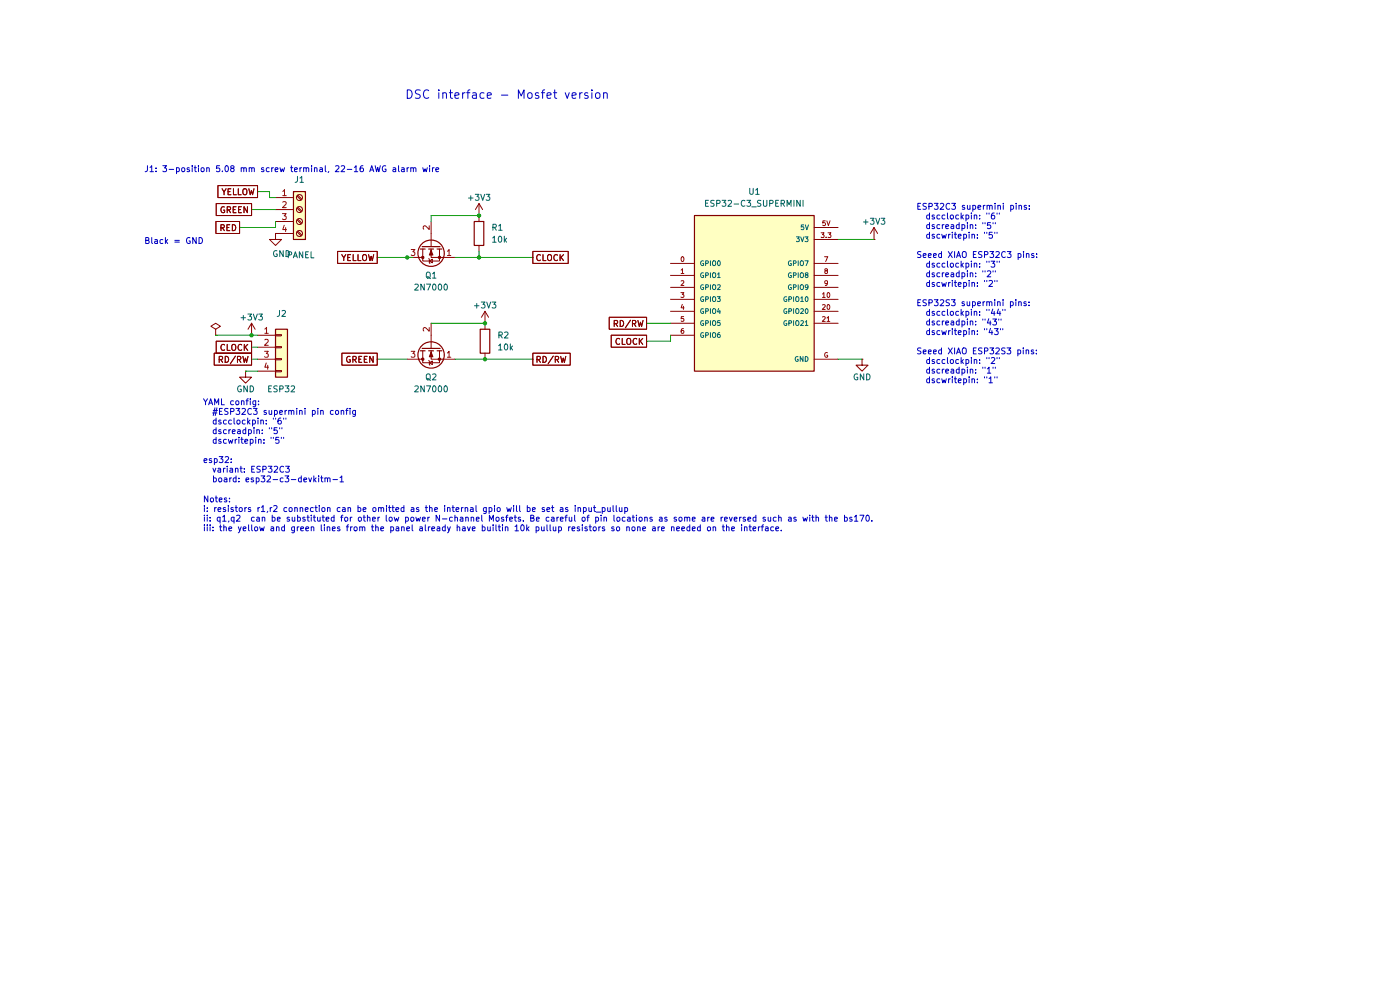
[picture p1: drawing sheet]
(kicad_sch
 (version 20260306)
 (generator "eeschema")
 (generator_version "10.0")
 (paper "A4")
 (title_block
  (title "ECP interface (BJT)")
  (rev "1"))
 (lib_symbols
  (symbol "Connector:Screw_Terminal_01x04"
   (pin_names
    (offset 1.016) (hide yes)) (exclude_from_sim no) (in_bom yes) (on_board yes)
   (in_pos_files yes)
   (duplicate_pin_numbers_are_jumpers no)
   (property "Reference" "J" (at 0 5.08 0) (show_name no) (do_not_autoplace no) (effects (font (size 1.27 1.27))))
   (property "Value" "Screw_Terminal_01x04" (at 0 -7.62 0) (show_name no) (do_not_autoplace no) (effects (font (size 1.27 1.27))))
   (property "Footprint" "" (at 0 0 0) (show_name no) (do_not_autoplace no) (hide yes) (effects (font (size 1.27 1.27))))
   (property "Datasheet" "" (at 0 0 0) (show_name no) (do_not_autoplace no) (hide yes) (effects (font (size 1.27 1.27))))
   (property "Description" "Generic screw terminal, single row, 01x04, script generated (kicad-library-utils/schlib/autogen/connector/)" (at 0 0 0) (show_name no) (do_not_autoplace no) (hide yes) (effects (font (size 1.27 1.27))))
   (symbol "Screw_Terminal_01x04_1_1"
    (rectangle (start -1.27 3.81) (end 1.27 -6.35) (stroke (width 0.254) (type default)) (fill (type background)))
    (polyline (pts (xy -0.5334 2.8702) (xy 0.3302 2.032)) (stroke (width 0.1524) (type default)) (fill (type none)))
    (polyline (pts (xy -0.5334 0.3302) (xy 0.3302 -0.508)) (stroke (width 0.1524) (type default)) (fill (type none)))
    (polyline (pts (xy -0.5334 -2.2098) (xy 0.3302 -3.048)) (stroke (width 0.1524) (type default)) (fill (type none)))
    (polyline (pts (xy -0.5334 -4.7498) (xy 0.3302 -5.588)) (stroke (width 0.1524) (type default)) (fill (type none)))
    (polyline (pts (xy -0.3556 3.048) (xy 0.508 2.2098)) (stroke (width 0.1524) (type default)) (fill (type none)))
    (polyline (pts (xy -0.3556 0.508) (xy 0.508 -0.3302)) (stroke (width 0.1524) (type default)) (fill (type none)))
    (polyline (pts (xy -0.3556 -2.032) (xy 0.508 -2.8702)) (stroke (width 0.1524) (type default)) (fill (type none)))
    (polyline (pts (xy -0.3556 -4.572) (xy 0.508 -5.4102)) (stroke (width 0.1524) (type default)) (fill (type none)))
    (circle (center 0 2.54) (radius 0.635) (stroke (width 0.1524) (type default)) (fill (type none)))
    (circle (center 0 0) (radius 0.635) (stroke (width 0.1524) (type default)) (fill (type none)))
    (circle (center 0 -2.54) (radius 0.635) (stroke (width 0.1524) (type default)) (fill (type none)))
    (circle (center 0 -5.08) (radius 0.635) (stroke (width 0.1524) (type default)) (fill (type none)))
    (pin passive line (at -5.08 2.54 0) (length 3.81) (name "Pin_1" (effects (font (size 1.27 1.27)))) (number "1" (effects (font (size 1.27 1.27)))))
    (pin passive line (at -5.08 0 0) (length 3.81) (name "Pin_2" (effects (font (size 1.27 1.27)))) (number "2" (effects (font (size 1.27 1.27)))))
    (pin passive line (at -5.08 -2.54 0) (length 3.81) (name "Pin_3" (effects (font (size 1.27 1.27)))) (number "3" (effects (font (size 1.27 1.27)))))
    (pin passive line (at -5.08 -5.08 0) (length 3.81) (name "Pin_4" (effects (font (size 1.27 1.27)))) (number "4" (effects (font (size 1.27 1.27))))))
   (embedded_fonts no))
  (symbol "Connector_Generic:Conn_01x04"
   (pin_names
    (offset 1.016) (hide yes)) (exclude_from_sim no) (in_bom yes) (on_board yes)
   (in_pos_files yes)
   (duplicate_pin_numbers_are_jumpers no)
   (property "Reference" "J" (at 0 5.08 0) (show_name no) (do_not_autoplace no) (effects (font (size 1.27 1.27))))
   (property "Value" "Conn_01x04" (at 0 -7.62 0) (show_name no) (do_not_autoplace no) (effects (font (size 1.27 1.27))))
   (property "Footprint" "" (at 0 0 0) (show_name no) (do_not_autoplace no) (hide yes) (effects (font (size 1.27 1.27))))
   (property "Datasheet" "" (at 0 0 0) (show_name no) (do_not_autoplace no) (hide yes) (effects (font (size 1.27 1.27))))
   (property "Description" "Generic connector, single row, 01x04, script generated (kicad-library-utils/schlib/autogen/connector/)" (at 0 0 0) (show_name no) (do_not_autoplace no) (hide yes) (effects (font (size 1.27 1.27))))
   (symbol "Conn_01x04_1_1"
    (rectangle (start -1.27 3.81) (end 1.27 -6.35) (stroke (width 0.254) (type default)) (fill (type background)))
    (rectangle (start -1.27 2.667) (end 0 2.413) (stroke (width 0.1524) (type default)) (fill (type none)))
    (rectangle (start -1.27 0.127) (end 0 -0.127) (stroke (width 0.1524) (type default)) (fill (type none)))
    (rectangle (start -1.27 -2.413) (end 0 -2.667) (stroke (width 0.1524) (type default)) (fill (type none)))
    (rectangle (start -1.27 -4.953) (end 0 -5.207) (stroke (width 0.1524) (type default)) (fill (type none)))
    (pin passive line (at -5.08 2.54 0) (length 3.81) (name "Pin_1" (effects (font (size 1.27 1.27)))) (number "1" (effects (font (size 1.27 1.27)))))
    (pin passive line (at -5.08 0 0) (length 3.81) (name "Pin_2" (effects (font (size 1.27 1.27)))) (number "2" (effects (font (size 1.27 1.27)))))
    (pin passive line (at -5.08 -2.54 0) (length 3.81) (name "Pin_3" (effects (font (size 1.27 1.27)))) (number "3" (effects (font (size 1.27 1.27)))))
    (pin passive line (at -5.08 -5.08 0) (length 3.81) (name "Pin_4" (effects (font (size 1.27 1.27)))) (number "4" (effects (font (size 1.27 1.27))))))
   (embedded_fonts no))
  (symbol "Device:R"
   (pin_numbers (hide yes))
   (pin_names
    (offset 0)) (exclude_from_sim no) (in_bom yes) (on_board yes)
   (in_pos_files yes)
   (duplicate_pin_numbers_are_jumpers no)
   (property "Reference" "R" (at 2.032 0 90) (show_name no) (do_not_autoplace no) (effects (font (size 1.27 1.27))))
   (property "Value" "R" (at 0 0 90) (show_name no) (do_not_autoplace no) (effects (font (size 1.27 1.27))))
   (property "Footprint" "" (at -1.778 0 90) (show_name no) (do_not_autoplace no) (hide yes) (effects (font (size 1.27 1.27))))
   (property "Datasheet" "" (at 0 0 0) (show_name no) (do_not_autoplace no) (hide yes) (effects (font (size 1.27 1.27))))
   (property "Description" "Resistor" (at 0 0 0) (show_name no) (do_not_autoplace no) (hide yes) (effects (font (size 1.27 1.27))))
   (symbol "R_0_1"
    (rectangle (start -1.016 -2.54) (end 1.016 2.54) (stroke (width 0.254) (type default)) (fill (type none))))
   (symbol "R_1_1"
    (pin passive line (at 0 3.81 270) (length 1.27) (name "" (effects (font (size 1.27 1.27)))) (number "1" (effects (font (size 1.27 1.27)))))
    (pin passive line (at 0 -3.81 90) (length 1.27) (name "" (effects (font (size 1.27 1.27)))) (number "2" (effects (font (size 1.27 1.27))))))
   (embedded_fonts no))
  (symbol "ESP32-C3_SUPERMINI:ESP32-C3_SUPERMINI"
   (pin_names
    (offset 1.016)) (exclude_from_sim no) (in_bom yes) (on_board yes)
   (in_pos_files yes)
   (duplicate_pin_numbers_are_jumpers no)
   (property "Reference" "U" (at -12.7 16.002 0) (show_name no) (do_not_autoplace no) (effects (font (size 1.27 1.27)) (justify left bottom)))
   (property "Value" "ESP32-C3_SUPERMINI" (at -12.7 -20.32 0) (show_name no) (do_not_autoplace no) (effects (font (size 1.27 1.27)) (justify left bottom)))
   (property "Footprint" "ESP32-C3_SUPERMINI:MODULE_ESP32-C3_SUPERMINI" (at 0 0 0) (show_name no) (do_not_autoplace no) (hide yes) (effects (font (size 1.27 1.27)) (justify bottom)))
   (property "Datasheet" "" (at 0 0 0) (show_name no) (do_not_autoplace no) (hide yes) (effects (font (size 1.27 1.27))))
   (property "Description" "Super tiny ESP32-C3 board" (at 0 0 0) (show_name no) (do_not_autoplace no) (hide yes) (effects (font (size 1.27 1.27)) (justify bottom)))
   (property "MF" "Espressif Systems" (at 0 0 0) (show_name no) (do_not_autoplace no) (hide yes) (effects (font (size 1.27 1.27)) (justify bottom)))
   (property "MAXIMUM_PACKAGE_HEIGHT" "4.2mm" (at 0 0 0) (show_name no) (do_not_autoplace no) (hide yes) (effects (font (size 1.27 1.27)) (justify bottom)))
   (property "Package" "Package" (at 0 0 0) (show_name no) (do_not_autoplace no) (hide yes) (effects (font (size 1.27 1.27)) (justify bottom)))
   (property "Price" "None" (at 0 0 0) (show_name no) (do_not_autoplace no) (hide yes) (effects (font (size 1.27 1.27)) (justify bottom)))
   (property "Check_prices" "https://www.snapeda.com/parts/ESP32-C3%20SuperMini/Espressif+Systems/view-part/?ref=eda" (at 0 0 0) (show_name no) (do_not_autoplace no) (hide yes) (effects (font (size 1.27 1.27)) (justify bottom)))
   (property "STANDARD" "Manufacturer Recommendations" (at 0 0 0) (show_name no) (do_not_autoplace no) (hide yes) (effects (font (size 1.27 1.27)) (justify bottom)))
   (property "PARTREV" "" (at 0 0 0) (show_name no) (do_not_autoplace no) (hide yes) (effects (font (size 1.27 1.27)) (justify bottom)))
   (property "SnapEDA_Link" "https://www.snapeda.com/parts/ESP32-C3%20SuperMini/Espressif+Systems/view-part/?ref=snap" (at 0 0 0) (show_name no) (do_not_autoplace no) (hide yes) (effects (font (size 1.27 1.27)) (justify bottom)))
   (property "MP" "ESP32-C3 SuperMini" (at 0 0 0) (show_name no) (do_not_autoplace no) (hide yes) (effects (font (size 1.27 1.27)) (justify bottom)))
   (property "Availability" "Not in stock" (at 0 0 0) (show_name no) (do_not_autoplace no) (hide yes) (effects (font (size 1.27 1.27)) (justify bottom)))
   (property "MANUFACTURER" "Espressif" (at 0 0 0) (show_name no) (do_not_autoplace no) (hide yes) (effects (font (size 1.27 1.27)) (justify bottom)))
   (symbol "ESP32-C3_SUPERMINI_0_0"
    (rectangle (start -12.7 -17.78) (end 12.7 15.24) (stroke (width 0.254) (type default)) (fill (type background)))
    (pin bidirectional line (at -17.78 5.08 0) (length 5.08) (name "GPIO0" (effects (font (size 1.016 1.016)))) (number "0" (effects (font (size 1.016 1.016)))))
    (pin bidirectional line (at -17.78 2.54 0) (length 5.08) (name "GPIO1" (effects (font (size 1.016 1.016)))) (number "1" (effects (font (size 1.016 1.016)))))
    (pin bidirectional line (at -17.78 0 0) (length 5.08) (name "GPIO2" (effects (font (size 1.016 1.016)))) (number "2" (effects (font (size 1.016 1.016)))))
    (pin bidirectional line (at -17.78 -2.54 0) (length 5.08) (name "GPIO3" (effects (font (size 1.016 1.016)))) (number "3" (effects (font (size 1.016 1.016)))))
    (pin power_in line (at 17.78 10.16 180) (length 5.08) (name "3V3" (effects (font (size 1.016 1.016)))) (number "3.3" (effects (font (size 1.016 1.016)))))
    (pin bidirectional line (at -17.78 -5.08 0) (length 5.08) (name "GPIO4" (effects (font (size 1.016 1.016)))) (number "4" (effects (font (size 1.016 1.016)))))
    (pin bidirectional line (at -17.78 -7.62 0) (length 5.08) (name "GPIO5" (effects (font (size 1.016 1.016)))) (number "5" (effects (font (size 1.016 1.016)))))
    (pin power_in line (at 17.78 12.7 180) (length 5.08) (name "5V" (effects (font (size 1.016 1.016)))) (number "5V" (effects (font (size 1.016 1.016)))))
    (pin bidirectional line (at -17.78 -10.16 0) (length 5.08) (name "GPIO6" (effects (font (size 1.016 1.016)))) (number "6" (effects (font (size 1.016 1.016)))))
    (pin bidirectional line (at 17.78 5.08 180) (length 5.08) (name "GPIO7" (effects (font (size 1.016 1.016)))) (number "7" (effects (font (size 1.016 1.016)))))
    (pin bidirectional line (at 17.78 2.54 180) (length 5.08) (name "GPIO8" (effects (font (size 1.016 1.016)))) (number "8" (effects (font (size 1.016 1.016)))))
    (pin bidirectional line (at 17.78 0 180) (length 5.08) (name "GPIO9" (effects (font (size 1.016 1.016)))) (number "9" (effects (font (size 1.016 1.016)))))
    (pin bidirectional line (at 17.78 -2.54 180) (length 5.08) (name "GPIO10" (effects (font (size 1.016 1.016)))) (number "10" (effects (font (size 1.016 1.016)))))
    (pin bidirectional line (at 17.78 -5.08 180) (length 5.08) (name "GPIO20" (effects (font (size 1.016 1.016)))) (number "20" (effects (font (size 1.016 1.016)))))
    (pin bidirectional line (at 17.78 -7.62 180) (length 5.08) (name "GPIO21" (effects (font (size 1.016 1.016)))) (number "21" (effects (font (size 1.016 1.016)))))
    (pin power_in line (at 17.78 -15.24 180) (length 5.08) (name "GND" (effects (font (size 1.016 1.016)))) (number "G" (effects (font (size 1.016 1.016))))))
   (embedded_fonts no))
  (symbol "Transistor_FET:2N7000"
   (pin_names (hide yes)) (exclude_from_sim no) (in_bom yes) (on_board yes)
   (in_pos_files yes)
   (duplicate_pin_numbers_are_jumpers no)
   (property "Reference" "Q" (at 5.08 1.905 0) (show_name no) (do_not_autoplace no) (effects (font (size 1.27 1.27)) (justify left)))
   (property "Value" "2N7000" (at 5.08 0 0) (show_name no) (do_not_autoplace no) (effects (font (size 1.27 1.27)) (justify left)))
   (property "Footprint" "Package_TO_SOT_THT:TO-92_Inline" (at 5.08 -1.905 0) (show_name no) (do_not_autoplace no) (hide yes) (effects (font (size 1.27 1.27)
    (italic yes)) (justify left)))
   (property "Datasheet" "https://www.vishay.com/docs/70226/70226.pdf" (at 5.08 -3.81 0) (show_name no) (do_not_autoplace no) (hide yes) (effects (font (size 1.27 1.27)) (justify left)))
   (property "Description" "0.2A Id, 200V Vds, N-Channel MOSFET, 2.6V Logic Level, TO-92" (at 0 0 0) (show_name no) (do_not_autoplace no) (hide yes) (effects (font (size 1.27 1.27))))
   (symbol "2N7000_0_1"
    (polyline (pts (xy 0.254 1.905) (xy 0.254 -1.905)) (stroke (width 0.254) (type default)) (fill (type none)))
    (polyline (pts (xy 0.254 0) (xy -2.54 0)) (stroke (width 0) (type default)) (fill (type none)))
    (polyline (pts (xy 0.762 2.286) (xy 0.762 1.27)) (stroke (width 0.254) (type default)) (fill (type none)))
    (polyline (pts (xy 0.762 0.508) (xy 0.762 -0.508)) (stroke (width 0.254) (type default)) (fill (type none)))
    (polyline (pts (xy 0.762 -1.27) (xy 0.762 -2.286)) (stroke (width 0.254) (type default)) (fill (type none)))
    (polyline (pts (xy 0.762 -1.778) (xy 3.302 -1.778) (xy 3.302 1.778) (xy 0.762 1.778)) (stroke (width 0) (type default)) (fill (type none)))
    (polyline (pts (xy 1.016 0) (xy 2.032 0.381) (xy 2.032 -0.381) (xy 1.016 0)) (stroke (width 0) (type default)) (fill (type outline)))
    (circle (center 1.651 0) (radius 2.794) (stroke (width 0.254) (type default)) (fill (type none)))
    (polyline (pts (xy 2.54 2.54) (xy 2.54 1.778)) (stroke (width 0) (type default)) (fill (type none)))
    (circle (center 2.54 1.778) (radius 0.254) (stroke (width 0) (type default)) (fill (type outline)))
    (circle (center 2.54 -1.778) (radius 0.254) (stroke (width 0) (type default)) (fill (type outline)))
    (polyline (pts (xy 2.54 -2.54) (xy 2.54 0) (xy 0.762 0)) (stroke (width 0) (type default)) (fill (type none)))
    (polyline (pts (xy 2.794 0.508) (xy 2.921 0.381) (xy 3.683 0.381) (xy 3.81 0.254)) (stroke (width 0) (type default)) (fill (type none)))
    (polyline (pts (xy 3.302 0.381) (xy 2.921 -0.254) (xy 3.683 -0.254) (xy 3.302 0.381)) (stroke (width 0) (type default)) (fill (type none))))
   (symbol "2N7000_1_1"
    (pin passive line (at 2.54 -5.08 90) (length 2.54) (name "S" (effects (font (size 1.27 1.27)))) (number "1" (effects (font (size 1.27 1.27)))))
    (pin input line (at -5.08 0 0) (length 2.54) (name "G" (effects (font (size 1.27 1.27)))) (number "2" (effects (font (size 1.27 1.27)))))
    (pin passive line (at 2.54 5.08 270) (length 2.54) (name "D" (effects (font (size 1.27 1.27)))) (number "3" (effects (font (size 1.27 1.27))))))
   (embedded_fonts no))
  (symbol "power:+3V3"
   (power global)
   (pin_numbers (hide yes))
   (pin_names
    (offset 0) (hide yes)) (exclude_from_sim no) (in_bom yes) (on_board yes)
   (in_pos_files yes)
   (duplicate_pin_numbers_are_jumpers no)
   (property "Reference" "#PWR" (at 0 -3.81 0) (show_name no) (do_not_autoplace no) (hide yes) (effects (font (size 1.27 1.27))))
   (property "Value" "+3V3" (at 0 3.556 0) (show_name no) (do_not_autoplace no) (effects (font (size 1.27 1.27))))
   (property "Footprint" "" (at 0 0 0) (show_name no) (do_not_autoplace no) (hide yes) (effects (font (size 1.27 1.27))))
   (property "Datasheet" "" (at 0 0 0) (show_name no) (do_not_autoplace no) (hide yes) (effects (font (size 1.27 1.27))))
   (property "Description" "Power symbol creates a global label with name \"+3V3\"" (at 0 0 0) (show_name no) (do_not_autoplace no) (hide yes) (effects (font (size 1.27 1.27))))
   (symbol "+3V3_0_1"
    (polyline (pts (xy -0.762 1.27) (xy 0 2.54)) (stroke (width 0) (type default)) (fill (type none)))
    (polyline (pts (xy 0 2.54) (xy 0.762 1.27)) (stroke (width 0) (type default)) (fill (type none)))
    (polyline (pts (xy 0 0) (xy 0 2.54)) (stroke (width 0) (type default)) (fill (type none))))
   (symbol "+3V3_1_1"
    (pin power_in line (at 0 0 90) (length 0) (name "" (effects (font (size 1.27 1.27)))) (number "1" (effects (font (size 1.27 1.27))))))
   (embedded_fonts no))
  (symbol "power:GND"
   (power global)
   (pin_numbers (hide yes))
   (pin_names
    (offset 0) (hide yes)) (exclude_from_sim no) (in_bom yes) (on_board yes)
   (in_pos_files yes)
   (duplicate_pin_numbers_are_jumpers no)
   (property "Reference" "#PWR" (at 0 -6.35 0) (show_name no) (do_not_autoplace no) (hide yes) (effects (font (size 1.27 1.27))))
   (property "Value" "GND" (at 0 -3.81 0) (show_name no) (do_not_autoplace no) (effects (font (size 1.27 1.27))))
   (property "Footprint" "" (at 0 0 0) (show_name no) (do_not_autoplace no) (hide yes) (effects (font (size 1.27 1.27))))
   (property "Datasheet" "" (at 0 0 0) (show_name no) (do_not_autoplace no) (hide yes) (effects (font (size 1.27 1.27))))
   (property "Description" "Power symbol creates a global label with name \"GND\" , ground" (at 0 0 0) (show_name no) (do_not_autoplace no) (hide yes) (effects (font (size 1.27 1.27))))
   (symbol "GND_0_1"
    (polyline (pts (xy 0 0) (xy 0 -1.27) (xy 1.27 -1.27) (xy 0 -2.54) (xy -1.27 -1.27) (xy 0 -1.27)) (stroke (width 0) (type default)) (fill (type none))))
   (symbol "GND_1_1"
    (pin power_in line (at 0 0 270) (length 0) (name "" (effects (font (size 1.27 1.27)))) (number "1" (effects (font (size 1.27 1.27))))))
   (embedded_fonts no))
  (symbol "power:PWR_FLAG"
   (power global)
   (pin_numbers (hide yes))
   (pin_names
    (offset 0) (hide yes)) (exclude_from_sim no) (in_bom yes) (on_board yes)
   (in_pos_files yes)
   (duplicate_pin_numbers_are_jumpers no)
   (property "Reference" "#FLG" (at 0 1.905 0) (show_name no) (do_not_autoplace no) (hide yes) (effects (font (size 1.27 1.27))))
   (property "Value" "PWR_FLAG" (at 0 3.81 0) (show_name no) (do_not_autoplace no) (effects (font (size 1.27 1.27))))
   (property "Footprint" "" (at 0 0 0) (show_name no) (do_not_autoplace no) (hide yes) (effects (font (size 1.27 1.27))))
   (property "Datasheet" "" (at 0 0 0) (show_name no) (do_not_autoplace no) (hide yes) (effects (font (size 1.27 1.27))))
   (property "Description" "Special symbol for telling ERC where power comes from" (at 0 0 0) (show_name no) (do_not_autoplace no) (hide yes) (effects (font (size 1.27 1.27))))
   (symbol "PWR_FLAG_0_0"
    (pin power_out line (at 0 0 90) (length 0) (name "" (effects (font (size 1.27 1.27)))) (number "1" (effects (font (size 1.27 1.27))))))
   (symbol "PWR_FLAG_0_1"
    (polyline (pts (xy 0 0) (xy 0 1.27) (xy -1.016 1.905) (xy 0 2.54) (xy 1.016 1.905) (xy 0 1.27)) (stroke (width 0) (type default)) (fill (type none))))
   (embedded_fonts no)))
 (text "J1: 3-position 5.08 mm screw terminal, 22-16 AWG alarm wire"
  (exclude_from_sim no)
  (at 30.48 36.83 0)
  (effects (font (size 1.27 1.27)) (justify left bottom)))
 (text "Notes:\ni: resistors r1,r2 connection can be omitted as the internal gpio will be set as input_pullup\nii: q1,q2  can be substituted for other low power N-channel Mosfets. Be careful of pin locations as some are reversed such as with the bs170.\niii: the yellow and green lines from the panel already have builtin 10k pullup resistors so none are needed on the interface.\n"
  (exclude_from_sim no)
  (at 42.926 109.22 0)
  (effects (font (size 1.27 1.27)) (justify left)))
 (text "DSC interface - Mosfet version"
  (exclude_from_sim no)
  (at 85.852 21.336 0)
  (effects (font (size 1.8 1.8)) (justify left bottom)))
 (text "Black = GND"
  (exclude_from_sim no)
  (at 30.48 52.07 0)
  (effects (font (size 1.27 1.27)) (justify left bottom)))
 (text "ESP32C3 supermini pins:\n  dscclockpin: \"6\"\n  dscreadpin: \"5\"\n  dscwritepin: \"5\"\n\nSeeed XIAO ESP32C3 pins:\n  dscclockpin: \"3\"\n  dscreadpin: \"2\"\n  dscwritepin: \"2\"\n\nESP32S3 supermini pins:\n  dscclockpin: \"44\"\n  dscreadpin: \"43\"\n  dscwritepin: \"43\"\n\nSeeed XIAO ESP32S3 pins:\n  dscclockpin: \"2\"\n  dscreadpin: \"1\"\n  dscwritepin: \"1\"\n\n"
  (exclude_from_sim no)
  (at 194.31 63.5 0)
  (effects (font (size 1.27 1.27)) (justify left)))
 (text "YAML config: \n  #ESP32C3 supermini pin config\n  dscclockpin: \"6\"\n  dscreadpin: \"5\"\n  dscwritepin: \"5\"\n\nesp32: \n  variant: ESP32C3  \n  board: esp32-c3-devkitm-1\n\n"
  (exclude_from_sim no)
  (at 42.926 94.742 0)
  (effects (font (size 1.27 1.27)) (justify left)))
 (junction
  (at 102.87 76.2)
  (diameter 0)
  (color 0 0 0 0))
 (junction
  (at 102.87 68.58)
  (diameter 0)
  (color 0 0 0 0))
 (junction
  (at 101.6 45.72)
  (diameter 0)
  (color 0 0 0 0))
 (junction
  (at 86.36 54.61)
  (diameter 0)
  (color 0 0 0 0))
 (junction
  (at 101.6 54.61)
  (diameter 0)
  (color 0 0 0 0))
 (junction
  (at 53.34 71.12)
  (diameter 0)
  (color 0 0 0 0))
 (wire
  (pts (xy 91.44 45.72) (xy 101.6 45.72))
  (stroke (width 0) (type default)))
 (wire
  (pts (xy 57.15 40.64) (xy 54.61 40.64))
  (stroke (width 0) (type default)))
 (wire
  (pts (xy 53.34 71.12) (xy 45.72 71.12))
  (stroke (width 0) (type default)))
 (wire
  (pts (xy 177.8 76.2) (xy 182.88 76.2))
  (stroke (width 0) (type default)))
 (wire
  (pts (xy 80.01 54.61) (xy 86.36 54.61))
  (stroke (width 0) (type default)))
 (wire
  (pts (xy 177.8 50.8) (xy 185.42 50.8))
  (stroke (width 0) (type default)))
 (wire
  (pts (xy 102.87 76.2) (xy 113.03 76.2))
  (stroke (width 0) (type default)))
 (wire
  (pts (xy 54.61 71.12) (xy 53.34 71.12))
  (stroke (width 0) (type default)))
 (wire
  (pts (xy 137.16 68.58) (xy 142.24 68.58))
  (stroke (width 0) (type default)))
 (wire
  (pts (xy 53.34 44.45) (xy 58.42 44.45))
  (stroke (width 0) (type default)))
 (wire
  (pts (xy 96.52 76.2) (xy 102.87 76.2))
  (stroke (width 0) (type default)))
 (wire
  (pts (xy 137.16 72.39) (xy 142.24 72.39))
  (stroke (width 0) (type default)))
 (wire
  (pts (xy 58.42 41.91) (xy 57.15 41.91))
  (stroke (width 0) (type default)))
 (wire
  (pts (xy 57.15 41.91) (xy 57.15 40.64))
  (stroke (width 0) (type default)))
 (wire
  (pts (xy 53.34 76.2) (xy 54.61 76.2))
  (stroke (width 0) (type default)))
 (wire
  (pts (xy 50.8 48.26) (xy 58.42 48.26))
  (stroke (width 0) (type default)))
 (wire
  (pts (xy 53.34 73.66) (xy 54.61 73.66))
  (stroke (width 0) (type default)))
 (wire
  (pts (xy 142.24 71.12) (xy 142.24 72.39))
  (stroke (width 0) (type default)))
 (wire
  (pts (xy 91.44 68.58) (xy 102.87 68.58))
  (stroke (width 0) (type default)))
 (wire
  (pts (xy 86.36 54.61) (xy 87.63 54.61))
  (stroke (width 0) (type default)))
 (wire
  (pts (xy 101.6 54.61) (xy 101.6 53.34))
  (stroke (width 0) (type default)))
 (wire
  (pts (xy 91.44 46.99) (xy 91.44 45.72))
  (stroke (width 0) (type default)))
 (wire
  (pts (xy 58.42 48.26) (xy 58.42 46.99))
  (stroke (width 0) (type default)))
 (wire
  (pts (xy 52.07 78.74) (xy 54.61 78.74))
  (stroke (width 0) (type default)))
 (wire
  (pts (xy 96.52 54.61) (xy 101.6 54.61))
  (stroke (width 0) (type default)))
 (wire
  (pts (xy 80.01 76.2) (xy 86.36 76.2))
  (stroke (width 0) (type default)))
 (wire
  (pts (xy 101.6 54.61) (xy 113.03 54.61))
  (stroke (width 0) (type default)))
 (global_label "RD{slash}RW"
  (shape passive)
  (at 113.03 76.2 0)
  (fields_autoplaced yes)
  (effects (font (size 1.27 1.27)) (justify left))
  (property "Intersheetrefs" "${INTERSHEET_REFS}" (at 121.4958 76.2 0) (hide yes) (show_name no) (do_not_autoplace no) (effects (font (size 1.27 1.27)) (justify left))))
 (global_label "GREEN"
  (shape passive)
  (at 80.01 76.2 180)
  (fields_autoplaced yes)
  (effects (font (size 1.27 1.27)) (justify right))
  (property "Intersheetrefs" "${INTERSHEET_REFS}" (at 80.01 76.2 0) (hide yes) (show_name no) (do_not_autoplace no) (effects (font (size 1.27 1.27)))))
 (global_label "YELLOW"
  (shape passive)
  (at 80.01 54.61 180)
  (fields_autoplaced yes)
  (effects (font (size 1.27 1.27)) (justify right))
  (property "Intersheetrefs" "${INTERSHEET_REFS}" (at 80.01 54.61 0) (hide yes) (show_name no) (do_not_autoplace no) (effects (font (size 1.27 1.27)))))
 (global_label "CLOCK"
  (shape passive)
  (at 53.34 73.66 180)
  (fields_autoplaced yes)
  (effects (font (size 1.27 1.27)) (justify right))
  (property "Intersheetrefs" "${INTERSHEET_REFS}" (at 45.2975 73.66 0) (hide yes) (show_name no) (do_not_autoplace no) (effects (font (size 1.27 1.27)) (justify right))))
 (global_label "CLOCK"
  (shape passive)
  (at 137.16 72.39 180)
  (fields_autoplaced yes)
  (effects (font (size 1.27 1.27)) (justify right))
  (property "Intersheetrefs" "${INTERSHEET_REFS}" (at 129.1175 72.39 0) (hide yes) (show_name no) (do_not_autoplace no) (effects (font (size 1.27 1.27)) (justify right))))
 (global_label "RD{slash}RW"
  (shape passive)
  (at 53.34 76.2 180)
  (fields_autoplaced yes)
  (effects (font (size 1.27 1.27)) (justify right))
  (property "Intersheetrefs" "${INTERSHEET_REFS}" (at 44.8742 76.2 0) (hide yes) (show_name no) (do_not_autoplace no) (effects (font (size 1.27 1.27)) (justify right))))
 (global_label "RED"
  (shape passive)
  (at 50.8 48.26 180)
  (fields_autoplaced yes)
  (effects (font (size 1.27 1.27)) (justify right))
  (property "Intersheetrefs" "${INTERSHEET_REFS}" (at 45.2371 48.26 0) (hide yes) (show_name no) (do_not_autoplace no) (effects (font (size 1.27 1.27)) (justify right))))
 (global_label "GREEN"
  (shape passive)
  (at 53.34 44.45 180)
  (fields_autoplaced yes)
  (effects (font (size 1.27 1.27)) (justify right))
  (property "Intersheetrefs" "${INTERSHEET_REFS}" (at 53.34 44.45 0) (hide yes) (show_name no) (do_not_autoplace no) (effects (font (size 1.27 1.27)))))
 (global_label "RD{slash}RW"
  (shape passive)
  (at 137.16 68.58 180)
  (fields_autoplaced yes)
  (effects (font (size 1.27 1.27)) (justify right))
  (property "Intersheetrefs" "${INTERSHEET_REFS}" (at 128.6942 68.58 0) (hide yes) (show_name no) (do_not_autoplace no) (effects (font (size 1.27 1.27)) (justify right))))
 (global_label "YELLOW"
  (shape passive)
  (at 54.61 40.64 180)
  (fields_autoplaced yes)
  (effects (font (size 1.27 1.27)) (justify right))
  (property "Intersheetrefs" "${INTERSHEET_REFS}" (at 54.61 40.64 0) (hide yes) (show_name no) (do_not_autoplace no) (effects (font (size 1.27 1.27)))))
 (global_label "CLOCK"
  (shape passive)
  (at 113.03 54.61 0)
  (fields_autoplaced yes)
  (effects (font (size 1.27 1.27)) (justify left))
  (property "Intersheetrefs" "${INTERSHEET_REFS}" (at 121.0725 54.61 0) (hide yes) (show_name no) (do_not_autoplace no) (effects (font (size 1.27 1.27)) (justify left))))
 (symbol
  (lib_id "power:+3V3")
  (at 53.34 71.12 0)
  (unit 1)
  (body_style 1)
  (exclude_from_sim no)
  (in_bom yes)
  (on_board yes)
  (in_pos_files yes)
  (dnp no)
  (property "Reference" "#PWR02" (at 53.34 74.93 0) (hide yes) (show_name no) (do_not_autoplace no) (effects (font (size 1.27 1.27))))
  (property "Value" "+3V3" (at 53.34 67.31 0) (show_name no) (do_not_autoplace no) (effects (font (size 1.27 1.27))))
  (property "Footprint" "" (at 53.34 71.12 0) (hide yes) (show_name no) (do_not_autoplace no) (effects (font (size 1.27 1.27))))
  (property "Datasheet" "" (at 53.34 71.12 0) (hide yes) (show_name no) (do_not_autoplace no) (effects (font (size 1.27 1.27))))
  (property "Description" "Power symbol creates a global label with name \"+3V3\"" (at 53.34 71.12 0) (hide yes) (show_name no) (do_not_autoplace no) (effects (font (size 1.27 1.27))))
  (pin "1"))
 (symbol
  (lib_id "Device:R")
  (at 101.6 49.53 0)
  (unit 1)
  (body_style 1)
  (exclude_from_sim no)
  (in_bom yes)
  (on_board yes)
  (in_pos_files yes)
  (dnp no)
  (fields_autoplaced yes)
  (property "Reference" "R1" (at 104.14 48.2599 0) (show_name no) (do_not_autoplace no) (effects (font (size 1.27 1.27)) (justify left)))
  (property "Value" "10k" (at 104.14 50.7999 0) (show_name no) (do_not_autoplace no) (effects (font (size 1.27 1.27)) (justify left)))
  (property "Footprint" "Resistor_THT:R_Axial_DIN0207_L6.3mm_D2.5mm_P10.16mm_Horizontal" (at 99.822 49.53 90) (hide yes) (show_name no) (do_not_autoplace no) (effects (font (size 1.27 1.27))))
  (property "Datasheet" "" (at 101.6 49.53 0) (hide yes) (show_name no) (do_not_autoplace no) (effects (font (size 1.27 1.27))))
  (property "Description" "Resistor" (at 101.6 49.53 0) (hide yes) (show_name no) (do_not_autoplace no) (effects (font (size 1.27 1.27))))
  (pin "2")
  (pin "1"))
 (symbol
  (lib_id "Device:R")
  (at 102.87 72.39 0)
  (unit 1)
  (body_style 1)
  (exclude_from_sim no)
  (in_bom yes)
  (on_board yes)
  (in_pos_files yes)
  (dnp no)
  (fields_autoplaced yes)
  (property "Reference" "R2" (at 105.41 71.1199 0) (show_name no) (do_not_autoplace no) (effects (font (size 1.27 1.27)) (justify left)))
  (property "Value" "10k" (at 105.41 73.6599 0) (show_name no) (do_not_autoplace no) (effects (font (size 1.27 1.27)) (justify left)))
  (property "Footprint" "Resistor_THT:R_Axial_DIN0207_L6.3mm_D2.5mm_P10.16mm_Horizontal" (at 101.092 72.39 90) (hide yes) (show_name no) (do_not_autoplace no) (effects (font (size 1.27 1.27))))
  (property "Datasheet" "" (at 102.87 72.39 0) (hide yes) (show_name no) (do_not_autoplace no) (effects (font (size 1.27 1.27))))
  (property "Description" "Resistor" (at 102.87 72.39 0) (hide yes) (show_name no) (do_not_autoplace no) (effects (font (size 1.27 1.27))))
  (pin "2")
  (pin "1"))
 (symbol
  (lib_id "power:GND")
  (at 182.88 76.2 0)
  (unit 1)
  (body_style 1)
  (exclude_from_sim no)
  (in_bom yes)
  (on_board yes)
  (in_pos_files yes)
  (dnp no)
  (property "Reference" "#PWR012" (at 182.88 82.55 0) (hide yes) (show_name no) (do_not_autoplace no) (effects (font (size 1.27 1.27))))
  (property "Value" "GND" (at 182.88 80.01 0) (show_name no) (do_not_autoplace no) (effects (font (size 1.27 1.27))))
  (property "Footprint" "" (at 182.88 76.2 0) (hide yes) (show_name no) (do_not_autoplace no) (effects (font (size 1.27 1.27))))
  (property "Datasheet" "" (at 182.88 76.2 0) (hide yes) (show_name no) (do_not_autoplace no) (effects (font (size 1.27 1.27))))
  (property "Description" "Power symbol creates a global label with name \"GND\" , ground" (at 182.88 76.2 0) (hide yes) (show_name no) (do_not_autoplace no) (effects (font (size 1.27 1.27))))
  (pin "1"))
 (symbol
  (lib_id "power:GND")
  (at 52.07 78.74 0)
  (unit 1)
  (body_style 1)
  (exclude_from_sim no)
  (in_bom yes)
  (on_board yes)
  (in_pos_files yes)
  (dnp no)
  (property "Reference" "#PWR03" (at 52.07 85.09 0) (hide yes) (show_name no) (do_not_autoplace no) (effects (font (size 1.27 1.27))))
  (property "Value" "GND" (at 52.07 82.55 0) (show_name no) (do_not_autoplace no) (effects (font (size 1.27 1.27))))
  (property "Footprint" "" (at 52.07 78.74 0) (hide yes) (show_name no) (do_not_autoplace no) (effects (font (size 1.27 1.27))))
  (property "Datasheet" "" (at 52.07 78.74 0) (hide yes) (show_name no) (do_not_autoplace no) (effects (font (size 1.27 1.27))))
  (property "Description" "Power symbol creates a global label with name \"GND\" , ground" (at 52.07 78.74 0) (hide yes) (show_name no) (do_not_autoplace no) (effects (font (size 1.27 1.27))))
  (pin "1"))
 (symbol
  (lib_id "power:+3V3")
  (at 102.87 68.58 0)
  (unit 1)
  (body_style 1)
  (exclude_from_sim no)
  (in_bom yes)
  (on_board yes)
  (in_pos_files yes)
  (dnp no)
  (property "Reference" "#PWR017" (at 102.87 72.39 0) (hide yes) (show_name no) (do_not_autoplace no) (effects (font (size 1.27 1.27))))
  (property "Value" "+3V3" (at 102.87 64.77 0) (show_name no) (do_not_autoplace no) (effects (font (size 1.27 1.27))))
  (property "Footprint" "" (at 102.87 68.58 0) (hide yes) (show_name no) (do_not_autoplace no) (effects (font (size 1.27 1.27))))
  (property "Datasheet" "" (at 102.87 68.58 0) (hide yes) (show_name no) (do_not_autoplace no) (effects (font (size 1.27 1.27))))
  (property "Description" "Power symbol creates a global label with name \"+3V3\"" (at 102.87 68.58 0) (hide yes) (show_name no) (do_not_autoplace no) (effects (font (size 1.27 1.27))))
  (pin "1"))
 (symbol
  (lib_id "Transistor_FET:2N7000")
  (at 91.44 52.07 90)
  (mirror x)
  (unit 1)
  (body_style 1)
  (exclude_from_sim no)
  (in_bom yes)
  (on_board yes)
  (in_pos_files yes)
  (dnp no)
  (property "Reference" "Q1" (at 91.44 58.42 90) (show_name no) (do_not_autoplace no) (effects (font (size 1.27 1.27))))
  (property "Value" "2N7000" (at 91.44 60.96 90) (show_name no) (do_not_autoplace no) (effects (font (size 1.27 1.27))))
  (property "Footprint" "Package_TO_SOT_THT:TO-92_Inline" (at 93.345 57.15 0) (hide yes) (show_name no) (do_not_autoplace no) (effects (font (size 1.27 1.27)
    (italic yes)) (justify left)))
  (property "Datasheet" "https://www.vishay.com/docs/70226/70226.pdf" (at 95.25 57.15 0) (hide yes) (show_name no) (do_not_autoplace no) (effects (font (size 1.27 1.27)) (justify left)))
  (property "Description" "0.2A Id, 200V Vds, N-Channel MOSFET, 2.6V Logic Level, TO-92" (at 91.44 52.07 0) (hide yes) (show_name no) (do_not_autoplace no) (effects (font (size 1.27 1.27))))
  (pin "3")
  (pin "2")
  (pin "1"))
 (symbol
  (lib_id "power:+3V3")
  (at 185.42 50.8 0)
  (unit 1)
  (body_style 1)
  (exclude_from_sim no)
  (in_bom yes)
  (on_board yes)
  (in_pos_files yes)
  (dnp no)
  (property "Reference" "#PWR013" (at 185.42 54.61 0) (hide yes) (show_name no) (do_not_autoplace no) (effects (font (size 1.27 1.27))))
  (property "Value" "+3V3" (at 185.42 46.99 0) (show_name no) (do_not_autoplace no) (effects (font (size 1.27 1.27))))
  (property "Footprint" "" (at 185.42 50.8 0) (hide yes) (show_name no) (do_not_autoplace no) (effects (font (size 1.27 1.27))))
  (property "Datasheet" "" (at 185.42 50.8 0) (hide yes) (show_name no) (do_not_autoplace no) (effects (font (size 1.27 1.27))))
  (property "Description" "Power symbol creates a global label with name \"+3V3\"" (at 185.42 50.8 0) (hide yes) (show_name no) (do_not_autoplace no) (effects (font (size 1.27 1.27))))
  (pin "1"))
 (symbol
  (lib_id "Transistor_FET:2N7000")
  (at 91.44 73.66 90)
  (mirror x)
  (unit 1)
  (body_style 1)
  (exclude_from_sim no)
  (in_bom yes)
  (on_board yes)
  (in_pos_files yes)
  (dnp no)
  (property "Reference" "Q2" (at 91.44 80.01 90) (show_name no) (do_not_autoplace no) (effects (font (size 1.27 1.27))))
  (property "Value" "2N7000" (at 91.44 82.55 90) (show_name no) (do_not_autoplace no) (effects (font (size 1.27 1.27))))
  (property "Footprint" "Package_TO_SOT_THT:TO-92_Inline" (at 93.345 78.74 0) (hide yes) (show_name no) (do_not_autoplace no) (effects (font (size 1.27 1.27)
    (italic yes)) (justify left)))
  (property "Datasheet" "https://www.vishay.com/docs/70226/70226.pdf" (at 95.25 78.74 0) (hide yes) (show_name no) (do_not_autoplace no) (effects (font (size 1.27 1.27)) (justify left)))
  (property "Description" "0.2A Id, 200V Vds, N-Channel MOSFET, 2.6V Logic Level, TO-92" (at 91.44 73.66 0) (hide yes) (show_name no) (do_not_autoplace no) (effects (font (size 1.27 1.27))))
  (pin "2")
  (pin "3")
  (pin "1"))
 (symbol
  (lib_id "power:PWR_FLAG")
  (at 45.72 71.12 0)
  (unit 1)
  (body_style 1)
  (exclude_from_sim no)
  (in_bom yes)
  (on_board yes)
  (in_pos_files yes)
  (dnp no)
  (property "Reference" "#FLG01" (at 45.72 69.215 0) (hide yes) (show_name no) (do_not_autoplace no) (effects (font (size 1.27 1.27))))
  (property "Value" "PWR_FLAG" (at 45.72 67.31 0) (hide yes) (show_name no) (do_not_autoplace no) (effects (font (size 1.27 1.27))))
  (property "Footprint" "" (at 45.72 71.12 0) (hide yes) (show_name no) (do_not_autoplace no) (effects (font (size 1.27 1.27))))
  (property "Datasheet" "" (at 45.72 71.12 0) (hide yes) (show_name no) (do_not_autoplace no) (effects (font (size 1.27 1.27))))
  (property "Description" "Special symbol for telling ERC where power comes from" (at 45.72 71.12 0) (hide yes) (show_name no) (do_not_autoplace no) (effects (font (size 1.27 1.27))))
  (pin "1"))
 (symbol
  (lib_id "power:GND")
  (at 58.42 49.53 0)
  (unit 1)
  (body_style 1)
  (exclude_from_sim no)
  (in_bom yes)
  (on_board yes)
  (in_pos_files yes)
  (dnp no)
  (property "Reference" "#PWR01" (at 58.42 55.88 0) (hide yes) (show_name no) (do_not_autoplace no) (effects (font (size 1.27 1.27))))
  (property "Value" "GND" (at 59.69 53.848 0) (show_name no) (do_not_autoplace no) (effects (font (size 1.27 1.27))))
  (property "Footprint" "" (at 58.42 49.53 0) (hide yes) (show_name no) (do_not_autoplace no) (effects (font (size 1.27 1.27))))
  (property "Datasheet" "" (at 58.42 49.53 0) (hide yes) (show_name no) (do_not_autoplace no) (effects (font (size 1.27 1.27))))
  (property "Description" "Power symbol creates a global label with name \"GND\" , ground" (at 58.42 49.53 0) (hide yes) (show_name no) (do_not_autoplace no) (effects (font (size 1.27 1.27))))
  (pin "1"))
 (symbol
  (lib_id "Connector_Generic:Conn_01x04")
  (at 59.69 73.66 0)
  (unit 1)
  (body_style 1)
  (exclude_from_sim no)
  (in_bom yes)
  (on_board yes)
  (in_pos_files yes)
  (dnp no)
  (property "Reference" "J2" (at 59.69 66.548 0) (show_name no) (do_not_autoplace no) (effects (font (size 1.27 1.27))))
  (property "Value" "ESP32" (at 59.69 82.55 0) (show_name no) (do_not_autoplace no) (effects (font (size 1.27 1.27))))
  (property "Footprint" "Connector_PinHeader_2.54mm:PinHeader_1x04_P2.54mm_Vertical" (at 59.69 73.66 0) (hide yes) (show_name no) (do_not_autoplace no) (effects (font (size 1.27 1.27))))
  (property "Datasheet" "" (at 59.69 73.66 0) (hide yes) (show_name no) (do_not_autoplace no) (effects (font (size 1.27 1.27))))
  (property "Description" "Generic connector, single row, 01x04, script generated (kicad-library-utils/schlib/autogen/connector/)" (at 59.69 73.66 0) (hide yes) (show_name no) (do_not_autoplace no) (effects (font (size 1.27 1.27))))
  (property "KiLib_Generator" "connector/pin_header_socket" (at 59.69 73.66 0) (hide yes) (show_name no) (do_not_autoplace no) (effects (font (size 1.27 1.27))))
  (pin "1")
  (pin "2")
  (pin "3")
  (pin "4"))
 (symbol
  (lib_id "power:+3V3")
  (at 101.6 45.72 0)
  (unit 1)
  (body_style 1)
  (exclude_from_sim no)
  (in_bom yes)
  (on_board yes)
  (in_pos_files yes)
  (dnp no)
  (property "Reference" "#PWR016" (at 101.6 49.53 0) (hide yes) (show_name no) (do_not_autoplace no) (effects (font (size 1.27 1.27))))
  (property "Value" "+3V3" (at 101.6 41.91 0) (show_name no) (do_not_autoplace no) (effects (font (size 1.27 1.27))))
  (property "Footprint" "" (at 101.6 45.72 0) (hide yes) (show_name no) (do_not_autoplace no) (effects (font (size 1.27 1.27))))
  (property "Datasheet" "" (at 101.6 45.72 0) (hide yes) (show_name no) (do_not_autoplace no) (effects (font (size 1.27 1.27))))
  (property "Description" "Power symbol creates a global label with name \"+3V3\"" (at 101.6 45.72 0) (hide yes) (show_name no) (do_not_autoplace no) (effects (font (size 1.27 1.27))))
  (pin "1"))
 (symbol
  (lib_id "ESP32-C3_SUPERMINI:ESP32-C3_SUPERMINI")
  (at 160.02 60.96 0)
  (unit 1)
  (body_style 1)
  (exclude_from_sim no)
  (in_bom yes)
  (on_board yes)
  (in_pos_files yes)
  (dnp no)
  (fields_autoplaced yes)
  (property "Reference" "U1" (at 160.02 40.64 0) (show_name no) (do_not_autoplace no) (effects (font (size 1.27 1.27))))
  (property "Value" "ESP32-C3_SUPERMINI" (at 160.02 43.18 0) (show_name no) (do_not_autoplace no) (effects (font (size 1.27 1.27))))
  (property "Footprint" "ESP32-C3_SUPERMINI:MODULE_ESP32-C3_SUPERMINI_PIN1" (at 160.02 60.96 0) (hide yes) (show_name no) (do_not_autoplace no) (effects (font (size 1.27 1.27)) (justify bottom)))
  (property "Datasheet" "" (at 160.02 60.96 0) (hide yes) (show_name no) (do_not_autoplace no) (effects (font (size 1.27 1.27))))
  (property "Description" "Super tiny ESP32-C3 board" (at 160.02 60.96 0) (hide yes) (show_name no) (do_not_autoplace no) (effects (font (size 1.27 1.27)) (justify bottom)))
  (property "MF" "Espressif Systems" (at 160.02 60.96 0) (hide yes) (show_name no) (do_not_autoplace no) (effects (font (size 1.27 1.27)) (justify bottom)))
  (property "MAXIMUM_PACKAGE_HEIGHT" "4.2mm" (at 160.02 60.96 0) (hide yes) (show_name no) (do_not_autoplace no) (effects (font (size 1.27 1.27)) (justify bottom)))
  (property "Package" "Package" (at 160.02 60.96 0) (hide yes) (show_name no) (do_not_autoplace no) (effects (font (size 1.27 1.27)) (justify bottom)))
  (property "Price" "None" (at 160.02 60.96 0) (hide yes) (show_name no) (do_not_autoplace no) (effects (font (size 1.27 1.27)) (justify bottom)))
  (property "Check_prices" "https://www.snapeda.com/parts/ESP32-C3%20SuperMini/Espressif+Systems/view-part/?ref=eda" (at 160.02 60.96 0) (hide yes) (show_name no) (do_not_autoplace no) (effects (font (size 1.27 1.27)) (justify bottom)))
  (property "STANDARD" "Manufacturer Recommendations" (at 160.02 60.96 0) (hide yes) (show_name no) (do_not_autoplace no) (effects (font (size 1.27 1.27)) (justify bottom)))
  (property "PARTREV" "" (at 160.02 60.96 0) (hide yes) (show_name no) (do_not_autoplace no) (effects (font (size 1.27 1.27)) (justify bottom)))
  (property "SnapEDA_Link" "https://www.snapeda.com/parts/ESP32-C3%20SuperMini/Espressif+Systems/view-part/?ref=snap" (at 160.02 60.96 0) (hide yes) (show_name no) (do_not_autoplace no) (effects (font (size 1.27 1.27)) (justify bottom)))
  (property "MP" "ESP32-C3 SuperMini" (at 160.02 60.96 0) (hide yes) (show_name no) (do_not_autoplace no) (effects (font (size 1.27 1.27)) (justify bottom)))
  (property "Availability" "Not in stock" (at 160.02 60.96 0) (hide yes) (show_name no) (do_not_autoplace no) (effects (font (size 1.27 1.27)) (justify bottom)))
  (property "MANUFACTURER" "Espressif" (at 160.02 60.96 0) (hide yes) (show_name no) (do_not_autoplace no) (effects (font (size 1.27 1.27)) (justify bottom)))
  (pin "0")
  (pin "1")
  (pin "2")
  (pin "3")
  (pin "5")
  (pin "5V")
  (pin "6")
  (pin "7")
  (pin "8")
  (pin "9")
  (pin "3.3")
  (pin "4")
  (pin "10")
  (pin "20")
  (pin "21")
  (pin "G"))
 (symbol
  (lib_id "Connector:Screw_Terminal_01x04")
  (at 63.5 44.45 0)
  (unit 1)
  (body_style 1)
  (exclude_from_sim no)
  (in_bom yes)
  (on_board yes)
  (in_pos_files yes)
  (dnp no)
  (property "Reference" "J1" (at 63.5 38.1 0) (show_name no) (do_not_autoplace no) (effects (font (size 1.27 1.27))))
  (property "Value" "PANEL" (at 63.754 54.102 0) (show_name no) (do_not_autoplace no) (effects (font (size 1.27 1.27))))
  (property "Footprint" "TerminalBlock_MetzConnect:TerminalBlock_MetzConnect_Type055_RT01504HDWU_1x04_P5.00mm_Horizontal" (at 63.5 44.45 0) (hide yes) (show_name no) (do_not_autoplace no) (effects (font (size 1.27 1.27))))
  (property "Datasheet" "" (at 63.5 44.45 0) (hide yes) (show_name no) (do_not_autoplace no) (effects (font (size 1.27 1.27))))
  (property "Description" "Generic screw terminal, single row, 01x04, script generated (kicad-library-utils/schlib/autogen/connector/)" (at 63.5 44.45 0) (hide yes) (show_name no) (do_not_autoplace no) (effects (font (size 1.27 1.27))))
  (property "KiLib_Generator" "terminal_block/Metz_Connect" (at 63.5 44.45 0) (hide yes) (show_name no) (do_not_autoplace no) (effects (font (size 1.27 1.27))))
  (pin "1")
  (pin "2")
  (pin "3")
  (pin "4"))
 (sheet_instances
  (path ""
   (page "1")))
 (embedded_fonts no))
